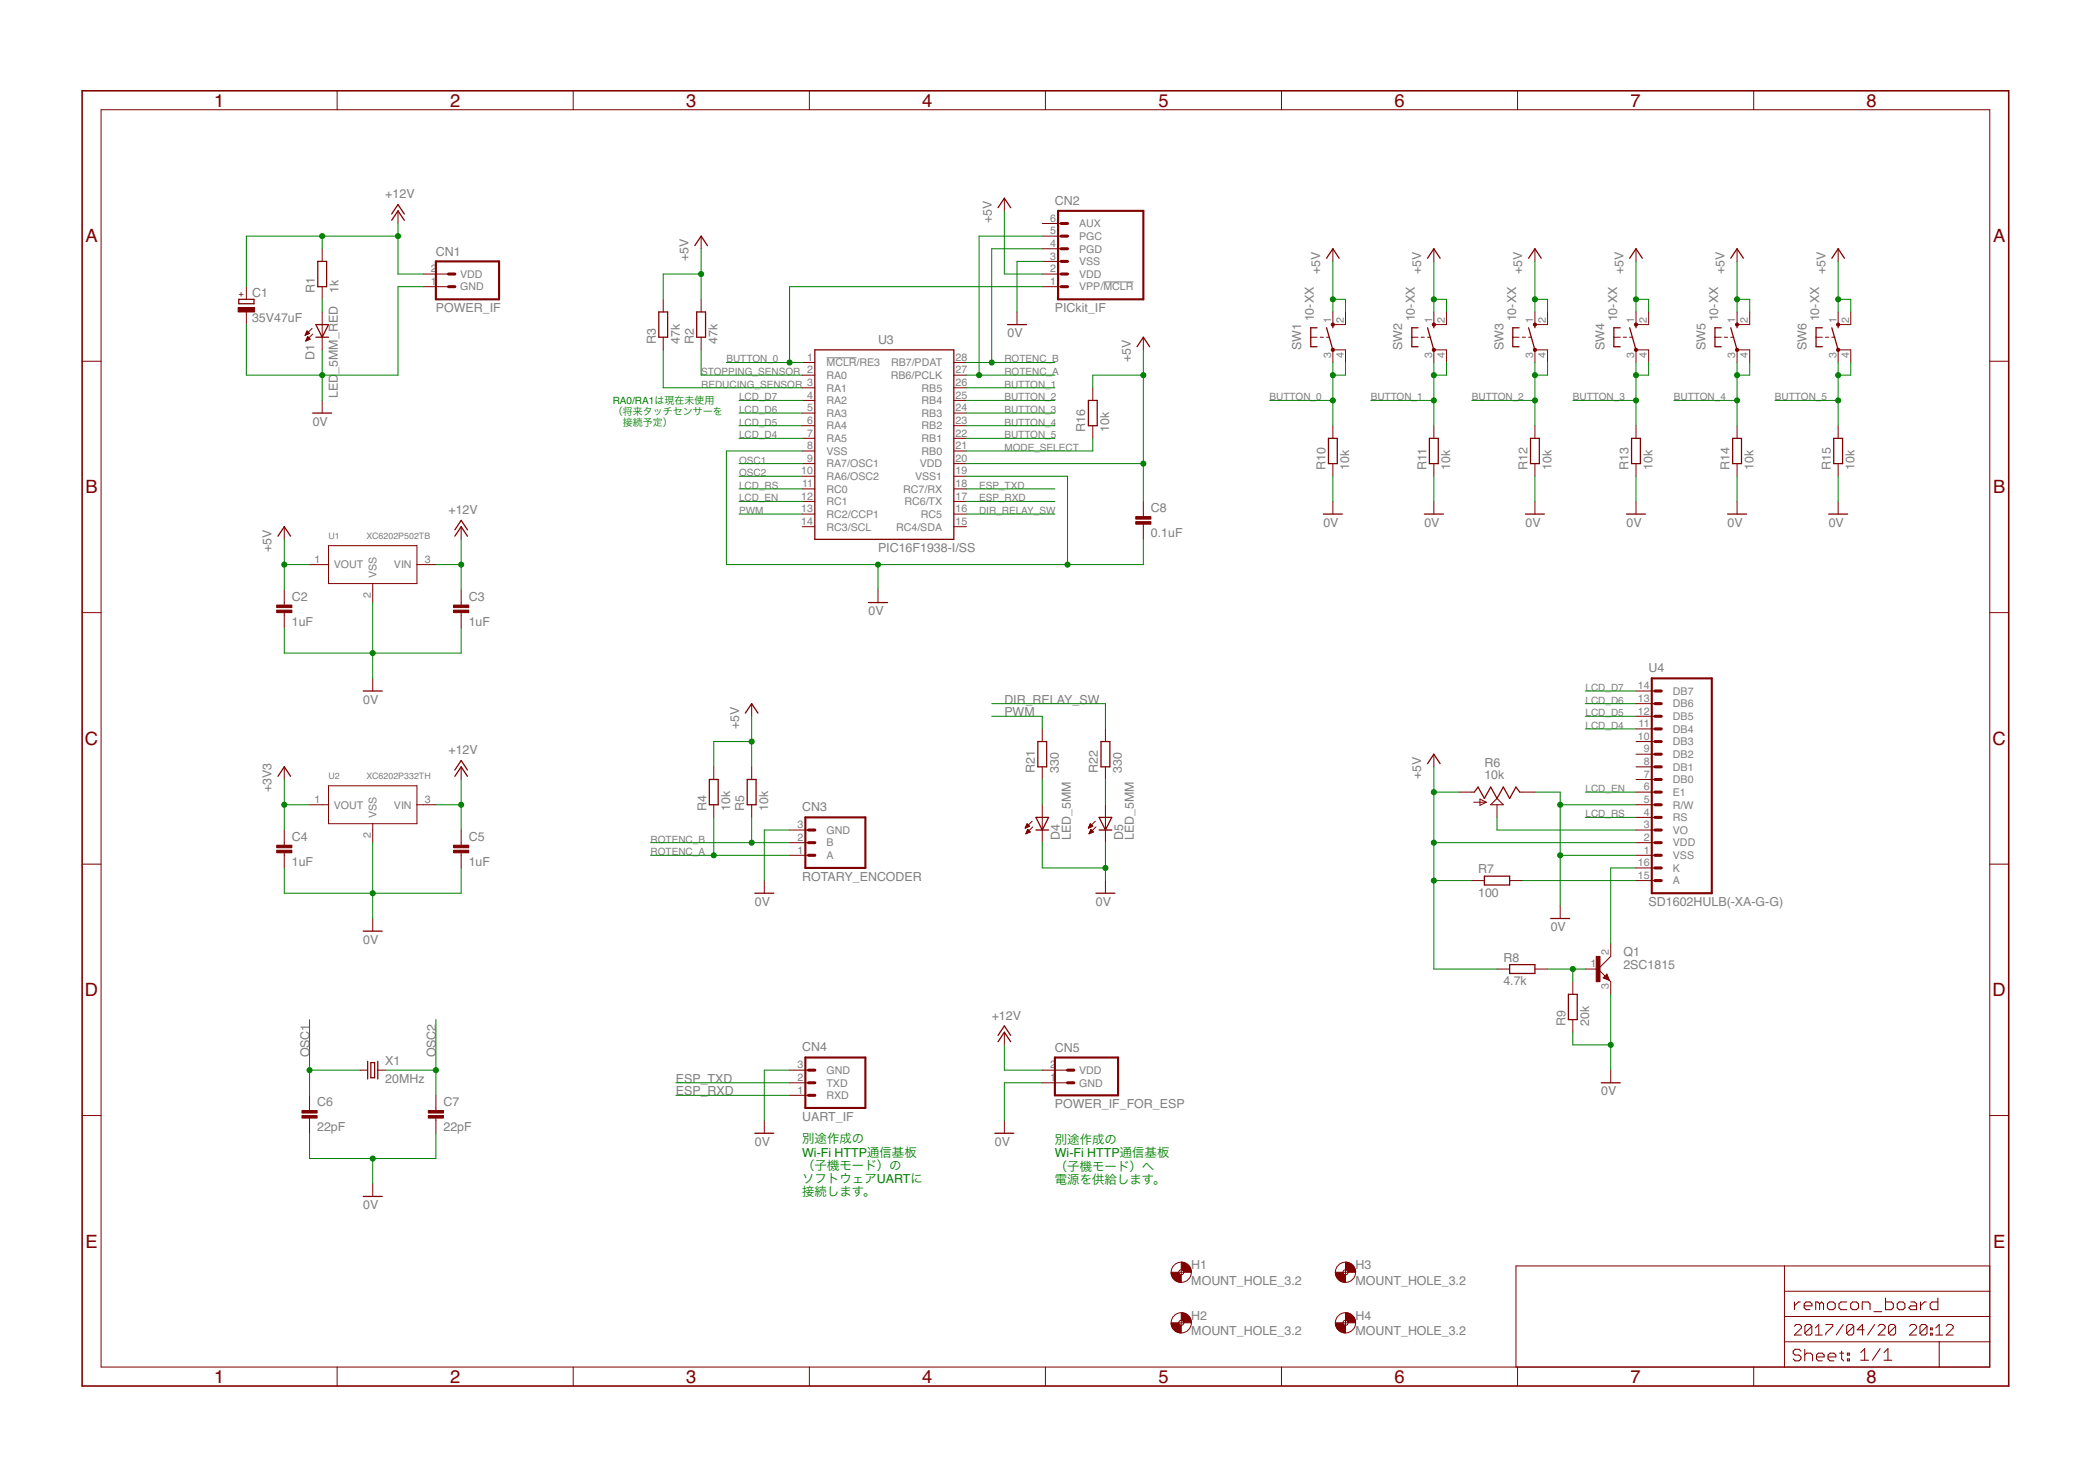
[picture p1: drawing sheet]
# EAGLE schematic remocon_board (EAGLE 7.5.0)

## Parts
C1  35V47uF  ELECAP_200MIL  [ELECAP_200MIL]
C2  1uF  CAP_200MIL  [CAP_200MIL]
C3  1uF  CAP_200MIL  [CAP_200MIL]
C4  1uF  CAP_200MIL  [CAP_200MIL]
C5  1uF  CAP_200MIL  [CAP_200MIL]
C6  22pF  CAP_200MIL  [CAP_200MIL]
C7  22pF  CAP_200MIL  [CAP_200MIL]
C8  0.1uF  CAP_200MIL  [CAP_200MIL]
CN1  POWER_IF  [HEADER_2PIN_POWER_IF]
CN2  PICkit_IF  PIC_CN_H  [HEADER_6PIN]
CN3  ROTARY_ENCODER  [HEADER_3PIN_ROT_ENC]
CN4  UART_IF  [HEADER_3PIN_UART_IF]
CN5  POWER_IF_FOR_ESP  POWER_IF  [HEADER_2PIN_POWER_IF]
D1  LED_5MM_RED  LED_5MM  [LED5MM]
D4  LED_5MM  [LED5MM]
D5  LED_5MM  [LED5MM]
H1  MOUNT_HOLE_3.2  [3,2]
H2  MOUNT_HOLE_3.2  [3,2]
H3  MOUNT_HOLE_3.2  [3,2]
H4  MOUNT_HOLE_3.2  [3,2]
Q1  2SC1815  [TO-92NL]
R1  1k  RESISTOR_300MIL  [RESISTOR_0207_300MIL]
R2  47k  RESISTOR_300MIL  [RESISTOR_0207_300MIL]
R3  47k  RESISTOR_300MIL  [RESISTOR_0207_300MIL]
R4  10k  RESISTOR_300MIL  [RESISTOR_0207_300MIL]
R5  10k  RESISTOR_300MIL  [RESISTOR_0207_300MIL]
R6  10k  GF063XB  [GF063XB]
R7  100  RESISTOR_300MIL  [RESISTOR_0207_300MIL]
R8  4.7k  RESISTOR_300MIL  [RESISTOR_0207_300MIL]
R9  20k  RESISTOR_300MIL  [RESISTOR_0207_300MIL]
R10  10k  RESISTOR_300MIL  [RESISTOR_0207_300MIL]
R11  10k  RESISTOR_300MIL  [RESISTOR_0207_300MIL]
R12  10k  RESISTOR_300MIL  [RESISTOR_0207_300MIL]
R13  10k  RESISTOR_300MIL  [RESISTOR_0207_300MIL]
R14  10k  RESISTOR_300MIL  [RESISTOR_0207_300MIL]
R15  10k  RESISTOR_300MIL  [RESISTOR_0207_300MIL]
R16  10k  RESISTOR_300MIL  [RESISTOR_0207_300MIL]
R21  330  RESISTOR_300MIL  [RESISTOR_0207_300MIL]
R22  330  RESISTOR_300MIL  [RESISTOR_0207_300MIL]
SW1  10-XX  [B3F-10XX]
SW2  10-XX  [B3F-10XX]
SW3  10-XX  [B3F-10XX]
SW4  10-XX  [B3F-10XX]
SW5  10-XX  [B3F-10XX]
SW6  10-XX  [B3F-10XX]
U1  XC6202P502TB  [TO92-LINE]
U2  XC6202P332TH  [TO92-LINE]
U3  PIC16F1938-I/SS  [SSOP28]
U4  SD1602HULB(-XA-G-G)  [HEADER_16PIN_SD1602]
X1  20MHz  HUSG-20.000-20  [HC-49/S]

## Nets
0V: C1.- C2.2 C3.2 C4.2 C5.2 C6.2 C7.2 C8.2 CN1.1(GND) CN2.3(VSS) CN3.3(GND) CN4.3(GND) CN5.1(GND) D1.K(C) D4.K(C) D5.K(C) Q1.3(E) R6.E R9.1 R10.1 R11.1 R12.1 R13.1 R14.1 R15.1 U1.2(VSS) U2.2(VSS) U3.8(VSS) U3.19(VSS1) U4.1(VSS) U4.5(R/W)
+5V: C2.1 C4.1 C8.1 CN2.2(VDD) R2.2 R3.2 R4.2 R5.2 R6.A R7.1 R8.1 R16.2 SW1.1(S) SW1.2(S1) SW2.1(S) SW2.2(S1) SW3.1(S) SW3.2(S1) SW4.1(S) SW4.2(S1) SW5.1(S) SW5.2(S1) SW6.1(S) SW6.2(S1) U1.1(VOUT) U2.1(VOUT) U3.20(VDD) U4.2(VDD) ; supply symbol labelled +3V3
+12V: C1.+ C3.1 C5.1 CN1.2(VDD) CN5.2(VDD) R1.2 U1.3(VIN) U2.3(VIN)
BUTTON_0: CN2.1(VPP/!MCLR) R10.2 SW1.3(P) SW1.4(P1) U3.1(!MCLR!/RE3)
BUTTON_1: R11.2 SW2.3(P) SW2.4(P1) U3.26(RB5)
BUTTON_2: R12.2 SW3.3(P) SW3.4(P1) U3.25(RB4)
BUTTON_3: R13.2 SW4.3(P) SW4.4(P1) U3.24(RB3)
BUTTON_4: R14.2 SW5.3(P) SW5.4(P1) U3.23(RB2)
BUTTON_5: R15.2 SW6.3(P) SW6.4(P1) U3.22(RB1)
DIR_RELAY_SW: R22.2 U3.16(RC5)
ESP_RXD: CN4.1(RXD) U3.17(RC6/TX)
ESP_TXD: CN4.2(TXD) U3.18(RC7/RX)
LCD_D4: U3.7(RA5) U4.11(DB4)
LCD_D5: U3.6(RA4) U4.12(DB5)
LCD_D6: U3.5(RA3) U4.13(DB6)
LCD_D7: U3.4(RA2) U4.14(DB7)
LCD_EN: U3.12(RC1) U4.6(E1)
LCD_RS: U3.11(RC0) U4.4(RS)
MODE_SELECT: R16.1 U3.21(RB0)
N$1: D1.A R1.1
N$2: Q1.1(B) R8.2 R9.2
N$3: D5.A R22.1
N$4: R6.S U4.3(VO)
N$5: Q1.2(C) U4.16(K)
N$6: R7.2 U4.15(A)
N$8: D4.A R21.1
OSC1: C6.1 U3.9(RA7/OSC1) X1.1
OSC2: C7.1 U3.10(RA6/OSC2) X1.2
PWM: R21.2 U3.13(RC2/CCP1)
REDUCING_SENSOR: R3.1 U3.3(RA1)
ROTENC_A: CN2.5(PGC) CN3.1(A) R4.1 U3.27(RB6/PCLK)
ROTENC_B: CN2.4(PGD) CN3.2(B) R5.1 U3.28(RB7/PDAT)
STOPPING_SENSOR: R2.1 U3.2(RA0)
Unconnected: CN2.6(AUX) U3.14(RC3/SCL) U3.15(RC4/SDA) U4.7(DB0) U4.8(DB1) U4.9(DB2) U4.10(DB3)

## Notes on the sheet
- RA0/RA1は現在未使用
  （将来タッチセンサーを
  　接続予定）
- 別途作成の
  Wi-Fi HTTP通信基板
  （子機モード）へ
  電源を供給します。
- 別途作成の
  Wi-Fi HTTP通信基板
  （子機モード）の
  ソフトウェアUARTに
  接続します。
